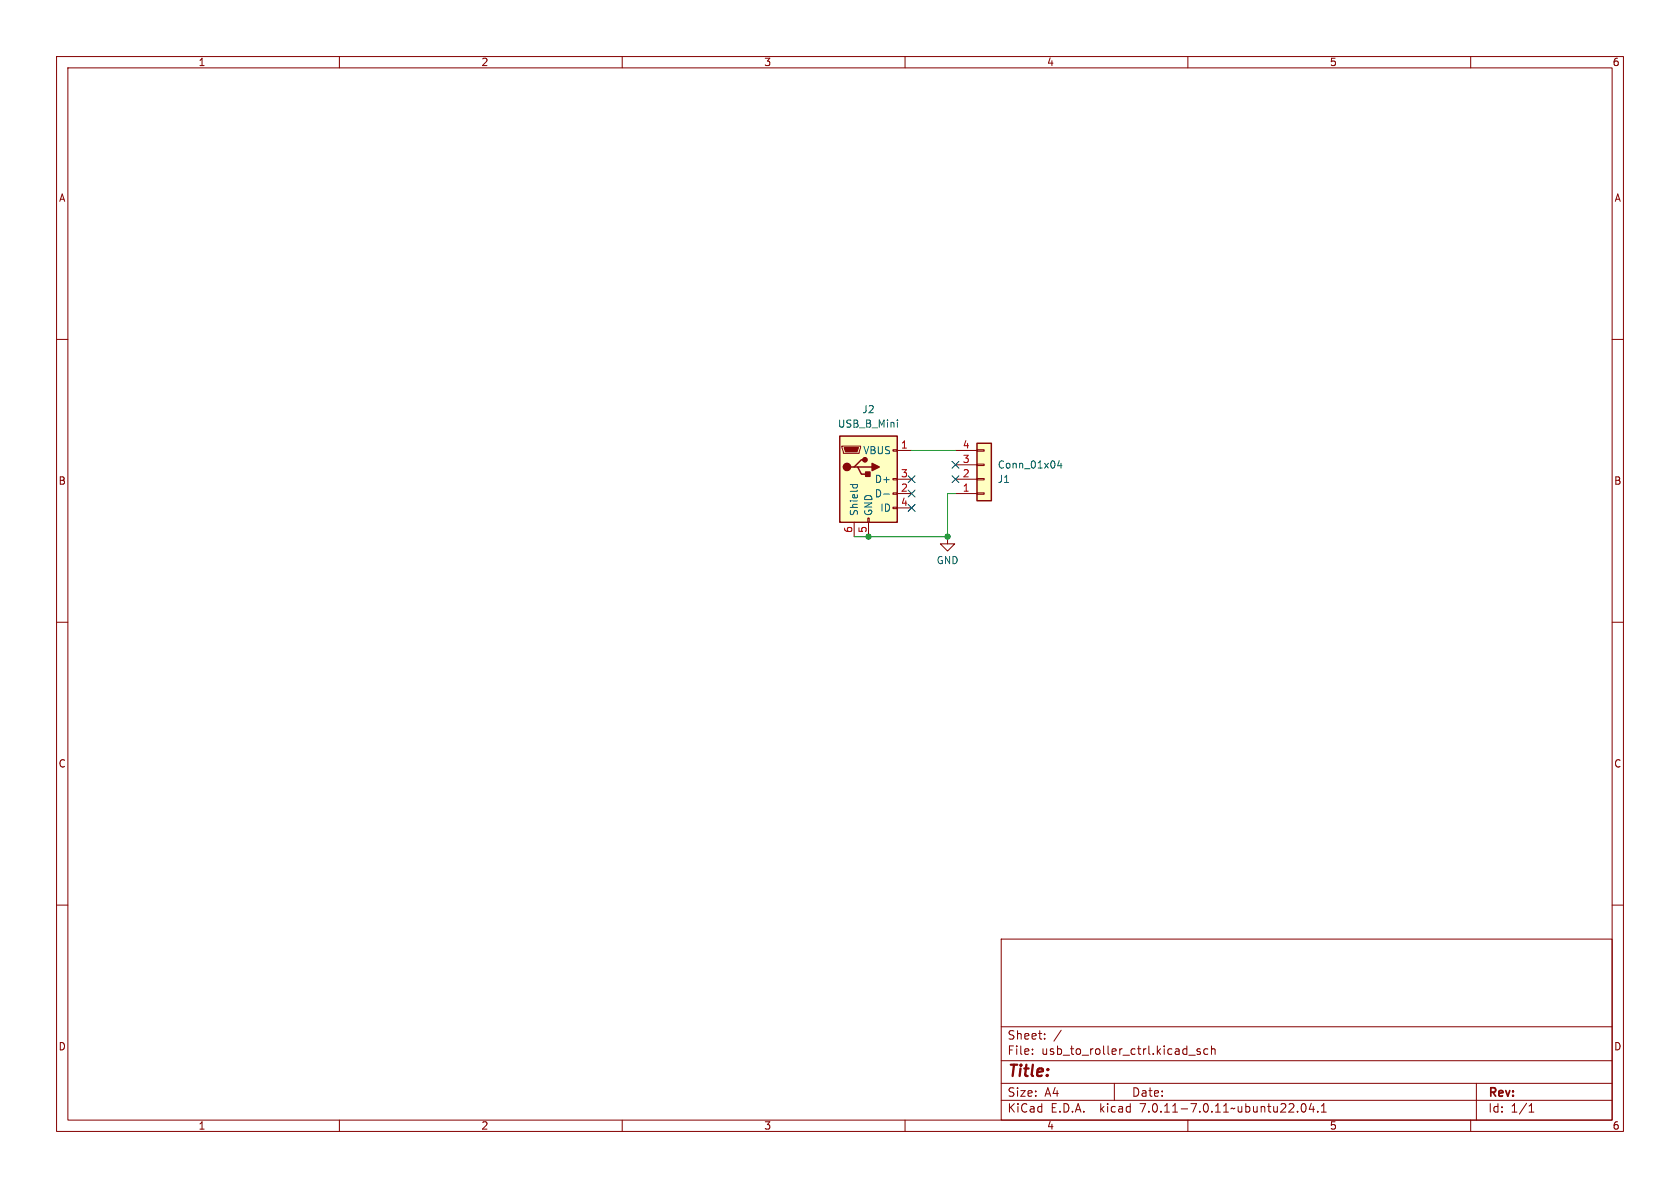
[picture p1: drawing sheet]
<svg xmlns="http://www.w3.org/2000/svg" width="297mm" height="210mm" viewBox="0 0 297 210" stroke-linecap="round" stroke-linejoin="round" font-family="sans-serif">
<g fill="none" stroke="#840000" stroke-width=".18">
<path d="M10 10h277v190h-277zM12 12h273v186h-273zM60 10v2M110 10v2M160 10v2M210 10v2M260 10v2M10 60h2M285 60h2M148.8 78.9h3.3v.2l-.2 1h-2.8zM157.9 79.5h.7v.3h-.7zM158.6 79.6h2.6"/>
<path d="M168.9 79.6h3.8M172.7 79.5h1.3v.3h-1.3zM151 92.3v2.6M153.4 91.6h.3v.7h-.3zM153.5 92.3v2.6M157.9 89.7h.7v.2h-.7zM157.9 87.1h.7v.3h-.7zM157.9 84.6h.7v.2h-.7zM158.6 87.2h2.6M158.6 84.7h2.6M158.6 89.8h2.6M167.5 94.9v1.2h1.3l-1.3 1.3-1.3-1.3h1.3"/>
<path d="M168.9 87.2h3.8M168.9 84.7h3.8M168.9 82.2h3.8M172.7 82h1.3v.3h-1.3zM172.7 84.6h1.3v.2h-1.3zM172.7 87.1h1.3v.3h-1.3zM10 110h2M285 110h2M10 160h2M285 160h2M177 166h108v32h-108zM60 198v2"/>
<path d="M110 198v2M160 198v2M177 194.5h108M177 191.5h108M177 187.5h108M177 181.5h108M182.5 186.3v.1M182.5 185.5v.1M184.7 183.6v.1M184.7 182.8v.1M187.6 182.1l-1.3 2M197 191.5v3"/>
<path d="M210 198v2M210.2 186.5h1.1M212.2 185.5l-.4-.1-.2 .2 .1 .2 .5 .2v.3h-.6M213.5 185.5l-.4-.1-.3 .3v.4l.2 .2h.5M214.2 185.5l.2-.1 .3 .1 .1 .9M214.2 184.9v1.5M229.4 196.5v.1M230.2 195.2l.2-.1a.81 .81 0 0 1 .6 .6 .81 .81 0 0 1-.3 .8l-.2 .1a.81 .81 0 0 1-.3-1.4zM231.8 195l-.3 1.1h.9M232.2 195.6v1M233 196.5v.1M233.6 196.6h.9"/>
<path d="M233.6 195.5l.4-.4v1.5M260 198v2M261 191.5v6.5M270.3 196.6h.9M270.3 195.5l.4-.4v1.5"/>
</g>
<g fill="#ffffc2" stroke="#ffffc2" stroke-width=".18">
<path d="M148.5 77.1h10.1v15.2h-10.1z"/>
<path d="M172.7 78.4h2.6v10.1h-2.6z"/>
</g>
<path d="M148.5 77.1h10.1v15.2h-10.1zM172.7 78.4h2.6v10.1h-2.6zM151 82.6h.6l.7 1.2h1.2M151.6 82.6h2.6M152.9 81.3h-.6l-1.3 1.3h-.6" fill="none" stroke="#840000" stroke-width=".25"/>
<g fill="#840000" stroke="#840000" stroke-width=".25">
<path d="M154.2 81.9l1.2 .7-1.2 .6z"/>
<path d="M153 83.4h.8v.8h-.8z"/>
<circle cx="149.7" cy="82.5" r=".63"/>
<circle cx="152.9" cy="81.3" r=".38"/>
</g>
<path d="M149.2 79.1h2.6l-.3 .8h-2z" fill="#840000" stroke="#840000" stroke-width=".18"/>
<path d="M158.7 74.2v.2M158.7 74.7v.8M150.3 85.6h1.3M150.8 85.6l-.1 .4M151.5 85.6l.1 .4M156.2 87.3h1M187.3 81.4l-.3 .9h.8M187.6 81.9v.8" fill="none" stroke="#006464" stroke-width=".18"/>
<path d="M161.2 79.6h7.7M168.9 87.2h-1.4v7.7h-16.5" fill="none" stroke="#009600" stroke-width=".18"/>
<path d="M160.6 89.2l1.2 1.2M160.6 86.6l1.2 1.3M160.6 84.1l1.2 1.2M161.8 89.2l-1.2 1.2M161.8 86.6l-1.2 1.3M161.8 84.1l-1.2 1.2M168.3 81.6l1.2 1.2M168.3 84.1l1.2 1.2M169.5 81.6l-1.2 1.2M169.5 84.1l-1.2 1.2" fill="none" stroke="#000084" stroke-width=".18"/>
<g fill="#009600" stroke="#009600" stroke-width=".18">
<circle cx="153.5" cy="94.9" r=".46"/>
<circle cx="167.5" cy="94.9" r=".46"/>
</g>
<text font-size="2.8" fill="#840000" x="178" y="190.9">Title:</text>
<g font-size="2.1" fill="#840000">
<text x="178" y="184">Sheet:</text>
<text x="178" y="186.7">File:</text>
<text x="184.1" y="186.7">usb_to_roller_ctrl.kicad_sch</text>
<text x="178" y="196.9">KiCad</text>
<text x="178" y="194.1">Size:</text>
<text x="184.7" y="194.1">A4</text>
<text x="185.7" y="196.9">E.D.A.</text>
<text x="194.6" y="196.9">kicad</text>
<text x="200" y="194.1">Date:</text>
<text x="201.8" y="196.9">7.0.11-7.0.11~ubuntu22.04.1</text>
<text x="263" y="194.3">Rev:</text>
<text x="263" y="196.9">Id:</text>
<text x="267.1" y="196.9">1/1</text>
</g>
<g font-size="1.8" fill="#840000">
<text x="35" y="11.9">1</text>
<text x="85" y="11.9">2</text>
<text x="135" y="11.9">3</text>
<text x="185" y="11.9">4</text>
<text x="235" y="11.9">5</text>
<text x="285" y="11.9">6</text>
<text x="10.3" y="35.9">A</text>
<text x="285.3" y="35.9">A</text>
<text x="10.3" y="85.9">B</text>
<text x="285.3" y="85.9">B</text>
<text x="10.3" y="135.9">C</text>
<text x="285.3" y="135.9">C</text>
<text x="10.3" y="185.9">D</text>
<text x="285.3" y="185.9">D</text>
<text x="35" y="199.9">1</text>
<text x="85" y="199.9">2</text>
<text x="135" y="199.9">3</text>
<text x="185" y="199.9">4</text>
<text x="235" y="199.9">5</text>
<text x="285" y="199.9">6</text>
</g>
<g font-size="1.8" fill="#006464">
<text x="148" y="75.8">USB_B_Mini</text>
<text x="152.4" y="73.3">J2</text>
<text x="152.5" y="80.5">VBUS</text>
<text x="176.3" y="83">Conn_01x04</text>
<text x="154.6" y="88.1">D-</text>
<text x="154.6" y="85.6">D+</text>
<text x="176.3" y="85.6">J1</text>
<text x="151.9" y="91.3" transform="rotate(-90 151.9 91.3)">Shield</text>
<text x="154.4" y="91.3" transform="rotate(-90 154.4 91.3)">GND</text>
<text x="155.5" y="90.7">ID</text>
<text x="165.5" y="99.9">GND</text>
</g>
<g font-size="1.8" fill="#a90000">
<text x="159.2" y="79.4">1</text>
<text x="170.1" y="81.9">3</text>
<text x="170.1" y="79.4">4</text>
<text x="159.2" y="87">2</text>
<text x="159.2" y="84.5">3</text>
<text x="159.2" y="89.5">4</text>
<text x="170.1" y="87">1</text>
<text x="170.1" y="84.5">2</text>
<text x="150.7" y="94.3" transform="rotate(-90 150.7 94.3)">6</text>
<text x="153.3" y="94.3" transform="rotate(-90 153.3 94.3)">5</text>
</g>
</svg>
